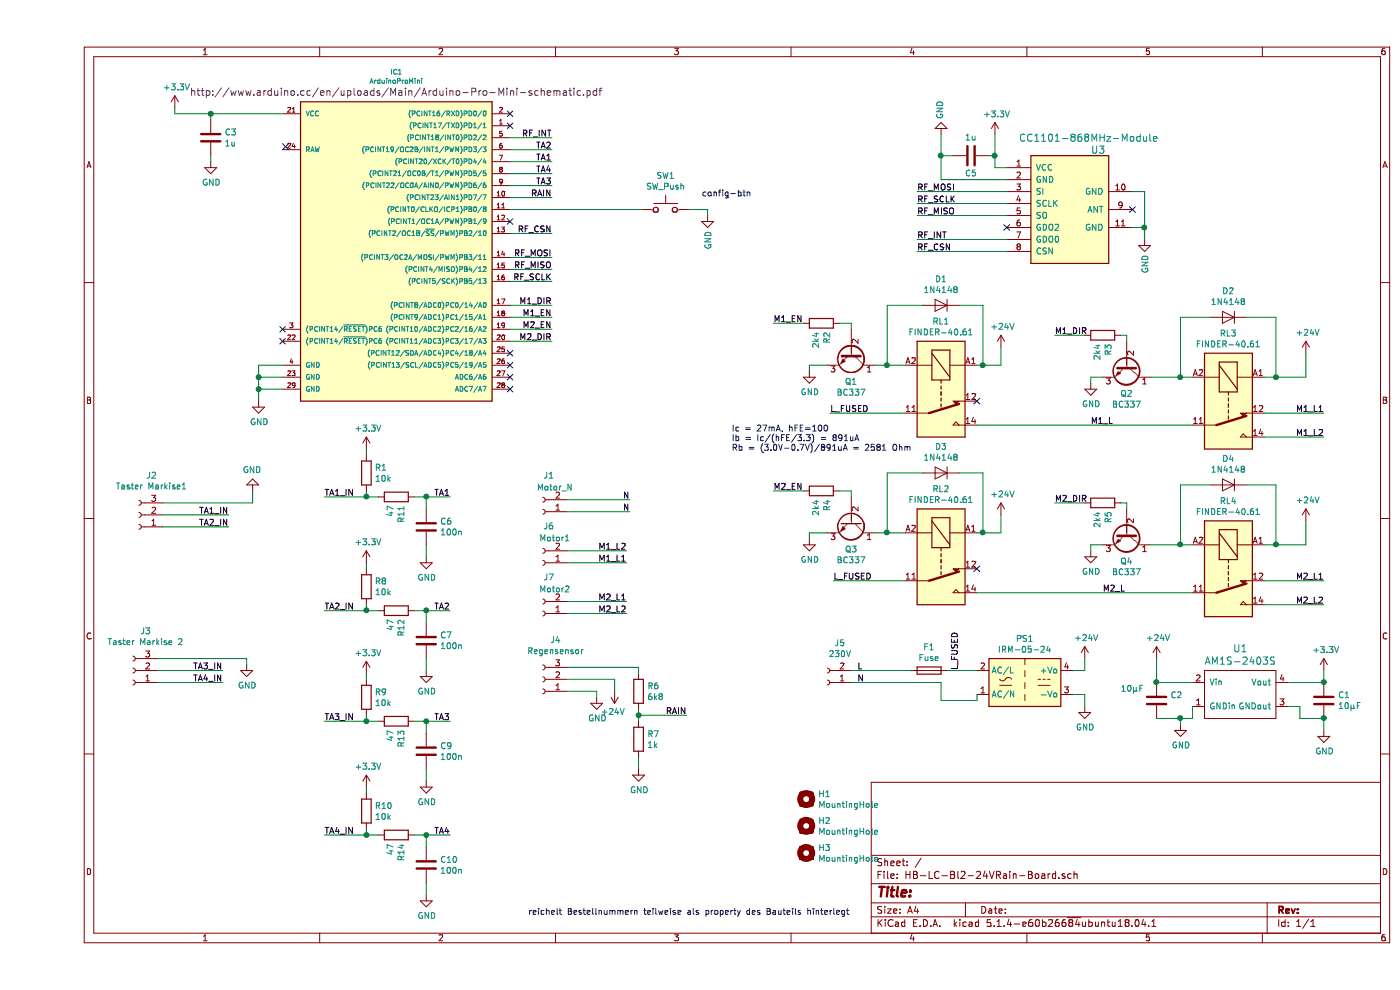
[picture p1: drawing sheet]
EESchema Schematic File Version 4
LIBS:HB-LC-Bl2-24VRain-Board-cache
EELAYER 30 0
EELAYER END
$Descr A4 11693 8268
encoding utf-8
Sheet 1 1
Title ""
Date ""
Rev ""
Comp ""
Comment1 ""
Comment2 ""
Comment3 ""
Comment4 ""
$EndDescr
$Comp
L radio:CC1101 U3
U 1 1
P 8600 1750
F 0 "U3" H 8800 2250 60  0000 L CNN
F 1 "CC1101-868MHz-Module" H 8200 2350 60  0000 L CNN
F 2 "radio:CC1101_Module" H 8600 1750 60  0001 C CNN
F 3 "http://www.digirf.com/XWFU/2013/4f3751b81deca976.pdf" H 8600 1750 60  0001 C CNN
F 4 "footprint, Bohrungen ok" H 8600 1750 50  0001 C CNN "footprint"
F 5 "Nein" H 8600 1750 50  0001 C CNN "Bestellen"
	1    8600 1750
	1    0    0    -1  
$EndComp
$Comp
L power:GND #PWR03
U 1 1
P 10750 6100
F 0 "#PWR03" H 10750 5850 50  0001 C CNN
F 1 "GND" H 10755 5927 50  0000 C CNN
F 2 "" H 10750 6100 50  0001 C CNN
F 3 "" H 10750 6100 50  0001 C CNN
	1    10750 6100
	1    0    0    -1  
$EndComp
$Comp
L power:+3.3V #PWR05
U 1 1
P 10750 5600
F 0 "#PWR05" H 10750 5450 50  0001 C CNN
F 1 "+3.3V" H 10765 5773 50  0000 C CNN
F 2 "" H 10750 5600 50  0001 C CNN
F 3 "" H 10750 5600 50  0001 C CNN
	1    10750 5600
	1    0    0    -1  
$EndComp
$Comp
L Device:C C1
U 1 1
P 10750 5850
F 0 "C1" H 10865 5896 50  0000 L CNN
F 1 "10µF" H 10865 5805 50  0000 L CNN
F 2 "Capacitor_THT:CP_Radial_D5.0mm_P2.50mm" H 10788 5700 50  0001 C CNN
F 3 "~" H 10750 5850 50  0001 C CNN
F 4 "Footprint, Bohrungen ok" H 10750 5850 50  0001 C CNN "footprint"
F 5 "nein" H 10750 5850 50  0001 C CNN "Bestellen"
	1    10750 5850
	1    0    0    -1  
$EndComp
$Comp
L power:+3.3V #PWR01
U 1 1
P 1150 900
F 0 "#PWR01" H 1150 750 50  0001 C CNN
F 1 "+3.3V" H 1165 1073 50  0000 C CNN
F 2 "" H 1150 900 50  0001 C CNN
F 3 "" H 1150 900 50  0001 C CNN
	1    1150 900 
	1    0    0    -1  
$EndComp
$Comp
L power:GND #PWR02
U 1 1
P 1850 3350
F 0 "#PWR02" H 1850 3100 50  0001 C CNN
F 1 "GND" H 1855 3177 50  0000 C CNN
F 2 "" H 1850 3350 50  0001 C CNN
F 3 "" H 1850 3350 50  0001 C CNN
	1    1850 3350
	1    0    0    -1  
$EndComp
Wire Wire Line
	2050 3250 1850 3250
Wire Wire Line
	1850 3250 1850 3350
Wire Wire Line
	2050 3150 1850 3150
Wire Wire Line
	1850 3150 1850 3250
Connection ~ 1850 3250
Wire Wire Line
	2050 3050 1850 3050
Wire Wire Line
	1850 3050 1850 3150
Connection ~ 1850 3150
$Comp
L power:+3.3V #PWR07
U 1 1
P 8000 1125
F 0 "#PWR07" H 8000 975 50  0001 C CNN
F 1 "+3.3V" H 8015 1298 50  0000 C CNN
F 2 "" H 8000 1125 50  0001 C CNN
F 3 "" H 8000 1125 50  0001 C CNN
	1    8000 1125
	1    0    0    -1  
$EndComp
$Comp
L power:GND #PWR06
U 1 1
P 5600 1800
F 0 "#PWR06" H 5600 1550 50  0001 C CNN
F 1 "GND" V 5605 1672 50  0000 R CNN
F 2 "" H 5600 1800 50  0001 C CNN
F 3 "" H 5600 1800 50  0001 C CNN
	1    5600 1800
	1    0    0    -1  
$EndComp
$Comp
L Device:C C3
U 1 1
P 1450 1150
F 0 "C3" H 1565 1196 50  0000 L CNN
F 1 "1u" H 1565 1105 50  0000 L CNN
F 2 "Capacitor_THT:C_Rect_L7.2mm_W5.5mm_P5.00mm_FKS2_FKP2_MKS2_MKP2" H 1488 1000 50  0001 C CNN
F 3 "~" H 1450 1150 50  0001 C CNN
F 4 "footprint, Bohrungen ok" H 1450 1150 50  0001 C CNN "footprint"
F 5 "MKS2-63 1,0µ" H 1450 1150 50  0001 C CNN "reichelt"
	1    1450 1150
	1    0    0    -1  
$EndComp
Wire Wire Line
	1150 950  1150 900 
$Comp
L power:GND #PWR09
U 1 1
P 1450 1350
F 0 "#PWR09" H 1450 1100 50  0001 C CNN
F 1 "GND" H 1455 1177 50  0000 C CNN
F 2 "" H 1450 1350 50  0001 C CNN
F 3 "" H 1450 1350 50  0001 C CNN
	1    1450 1350
	1    0    0    -1  
$EndComp
$Comp
L Device:C C5
U 1 1
P 7800 1300
F 0 "C5" V 7650 1300 50  0000 C CNN
F 1 "1u" V 7950 1300 50  0000 C CNN
F 2 "Capacitor_THT:C_Rect_L7.2mm_W5.5mm_P5.00mm_FKS2_FKP2_MKS2_MKP2" H 7838 1150 50  0001 C CNN
F 3 "~" H 7800 1300 50  0001 C CNN
F 4 "footprint, Bohrungen ok" V 7800 1300 50  0001 C CNN "footprint"
F 5 "Nein" V 7800 1300 50  0001 C CNN "Bestellen"
F 6 "C3X7R 1,0U 50" V 7800 1300 50  0001 C CNN "reichelt"
	1    7800 1300
	0    -1   -1   0   
$EndComp
$Comp
L power:GND #PWR010
U 1 1
P 7550 1125
F 0 "#PWR010" H 7550 875 50  0001 C CNN
F 1 "GND" V 7555 997 50  0000 R CNN
F 2 "" H 7550 1125 50  0001 C CNN
F 3 "" H 7550 1125 50  0001 C CNN
	1    7550 1125
	-1   0    0    1   
$EndComp
$Comp
L arduino:ArduinoProMini IC1
U 1 1
P 2950 2050
F 0 "IC1" H 3000 3500 40  0000 C CNN
F 1 "ArduinoProMini" H 3000 3424 40  0000 C CNN
F 2 "arduino:pro_mini" H 2950 2050 30  0001 C CIN
F 3 "http://www.arduino.cc/en/uploads/Main/Arduino-Pro-Mini-schematic.pdf" H 3000 3333 60  0000 C CNN
F 4 "footprint, Bohrungen ok" H 2950 2050 50  0001 C CNN "footprint"
	1    2950 2050
	1    0    0    -1  
$EndComp
Text Notes 5550 1650 0    50   ~ 0
config-btn
$Comp
L relay:FINDER-40.61 RL1
U 1 1
P 7550 3250
F 0 "RL1" V 6983 3250 50  0000 C CNN
F 1 "FINDER-40.61" V 7074 3250 50  0000 C CNN
F 2 "relay:FIN4061" H 7550 3250 50  0001 C CNN
F 3 "" V 7075 3250 50  0000 C CNN
F 4 "FIN 40.61.9 24V" V 7550 3250 50  0001 C CNN "reichelt"
	1    7550 3250
	0    1    1    0   
$EndComp
$Comp
L Transistor_BJT:BC337 Q2
U 1 1
P 9100 3050
F 0 "Q2" V 9336 3050 50  0000 C CNN
F 1 "BC337" V 9427 3050 50  0000 C CNN
F 2 "Package_TO_SOT_THT:TO-92L_Wide" H 9300 2975 50  0001 L CIN
F 3 "http://www.nxp.com/documents/data_sheet/BC817_BC817W_BC337.pdf" H 9100 3050 50  0001 L CNN
F 4 "footprint, Bohrungen ok" V 9100 3050 50  0001 C CNN "footprint"
F 5 "Ja" V 9100 3050 50  0001 C CNN "Bestellen"
	1    9100 3050
	0    1    1    0   
$EndComp
$Comp
L relay:FINDER-40.61 RL3
U 1 1
P 9950 3350
F 0 "RL3" V 9383 3350 50  0000 C CNN
F 1 "FINDER-40.61" V 9474 3350 50  0000 C CNN
F 2 "relay:FIN4061" H 9950 3350 50  0001 C CNN
F 3 "" V 9475 3350 50  0000 C CNN
F 4 "FIN 40.61.9 24V" V 9950 3350 50  0001 C CNN "reichelt"
	1    9950 3350
	0    1    1    0   
$EndComp
$Comp
L power:GND #PWR014
U 1 1
P 8800 3200
F 0 "#PWR014" H 8800 2950 50  0001 C CNN
F 1 "GND" H 8805 3027 50  0000 C CNN
F 2 "" H 8800 3200 50  0001 C CNN
F 3 "" H 8800 3200 50  0001 C CNN
	1    8800 3200
	1    0    0    -1  
$EndComp
$Comp
L Device:R R3
U 1 1
P 8900 2800
F 0 "R3" H 8830 2754 50  0000 R CNN
F 1 "2k4" H 8830 2845 50  0000 R CNN
F 2 "Resistor_THT:R_Axial_DIN0204_L3.6mm_D1.6mm_P2.54mm_Vertical" V 8830 2800 50  0001 C CNN
F 3 "~" H 8900 2800 50  0001 C CNN
F 4 "footprint, Bohrungen ok" H 8900 2800 50  0001 C CNN "footprint"
	1    8900 2800
	0    -1   -1   0   
$EndComp
$Comp
L power:+24V #PWR015
U 1 1
P 10600 2950
F 0 "#PWR015" H 10600 2800 50  0001 C CNN
F 1 "+24V" H 10615 3123 50  0000 C CNN
F 2 "" H 10600 2950 50  0001 C CNN
F 3 "" H 10600 2950 50  0001 C CNN
	1    10600 2950
	1    0    0    -1  
$EndComp
Wire Wire Line
	10600 2950 10600 3150
Wire Wire Line
	10600 3150 10350 3150
$Comp
L Diode:1N4148 D2
U 1 1
P 9950 2650
F 0 "D2" H 9950 2434 50  0000 C CNN
F 1 "1N4148" H 9950 2525 50  0000 C CNN
F 2 "Diode_THT:D_DO-35_SOD27_P2.54mm_Vertical_AnodeUp" H 9950 2475 50  0001 C CNN
F 3 "http://www.nxp.com/documents/data_sheet/1N4148_1N4448.pdf" H 9950 2650 50  0001 C CNN
F 4 "footprint, Bohrungen ok" H 9950 2650 50  0001 C CNN "footprint"
F 5 "Nein" H 9950 2650 50  0001 C CNN "Bestellen"
	1    9950 2650
	-1   0    0    1   
$EndComp
Wire Wire Line
	10100 2650 10350 2650
Wire Wire Line
	10350 2650 10350 3150
Connection ~ 10350 3150
Wire Wire Line
	10350 3150 10250 3150
Wire Wire Line
	9800 2650 9550 2650
Wire Wire Line
	9550 2650 9550 3150
Wire Wire Line
	9550 3150 9650 3150
Wire Wire Line
	10250 3450 10750 3450
Wire Wire Line
	10250 3650 10750 3650
Text Label 10750 3450 2    50   ~ 0
M1_L1
Text Label 10750 3650 2    50   ~ 0
M1_L2
Wire Wire Line
	9650 3550 7850 3550
$Comp
L Transistor_BJT:BC337 Q1
U 1 1
P 6800 2950
F 0 "Q1" V 7036 2950 50  0000 C CNN
F 1 "BC337" V 7127 2950 50  0000 C CNN
F 2 "Package_TO_SOT_THT:TO-92L_Wide" H 7000 2875 50  0001 L CIN
F 3 "http://www.nxp.com/documents/data_sheet/BC817_BC817W_BC337.pdf" H 6800 2950 50  0001 L CNN
F 4 "footprint, Bohrungen ok" V 6800 2950 50  0001 C CNN "footprint"
F 5 "Ja, reichelt" V 6800 2950 50  0001 C CNN "Bestellen"
F 6 "RND BC337" V 6800 2950 50  0001 C CNN "reichelt"
	1    6800 2950
	0    1    1    0   
$EndComp
Wire Wire Line
	9300 3150 9550 3150
Connection ~ 9550 3150
Wire Wire Line
	9050 2800 9100 2800
Wire Wire Line
	9100 2800 9100 2850
Wire Wire Line
	8750 2800 8500 2800
Text Label 8500 2800 0    50   ~ 0
M1_DIR
Wire Wire Line
	8900 3150 8800 3150
Wire Wire Line
	8800 3150 8800 3200
$Comp
L power:+24V #PWR013
U 1 1
P 8050 2900
F 0 "#PWR013" H 8050 2750 50  0001 C CNN
F 1 "+24V" H 8065 3073 50  0000 C CNN
F 2 "" H 8050 2900 50  0001 C CNN
F 3 "" H 8050 2900 50  0001 C CNN
	1    8050 2900
	1    0    0    -1  
$EndComp
$Comp
L Diode:1N4148 D1
U 1 1
P 7550 2550
F 0 "D1" H 7550 2334 50  0000 C CNN
F 1 "1N4148" H 7550 2425 50  0000 C CNN
F 2 "Diode_THT:D_DO-35_SOD27_P2.54mm_Vertical_AnodeUp" H 7550 2375 50  0001 C CNN
F 3 "http://www.nxp.com/documents/data_sheet/1N4148_1N4448.pdf" H 7550 2550 50  0001 C CNN
F 4 "footprint, Bohrungen ok" H 7550 2550 50  0001 C CNN "footprint"
F 5 "Nein" H 7550 2550 50  0001 C CNN "Bestellen"
	1    7550 2550
	-1   0    0    1   
$EndComp
$Comp
L Device:R R2
U 1 1
P 6550 2700
F 0 "R2" H 6480 2654 50  0000 R CNN
F 1 "2k4" H 6480 2745 50  0000 R CNN
F 2 "Resistor_THT:R_Axial_DIN0204_L3.6mm_D1.6mm_P2.54mm_Vertical" V 6480 2700 50  0001 C CNN
F 3 "~" H 6550 2700 50  0001 C CNN
F 4 "footprint, Bohrungen ok" H 6550 2700 50  0001 C CNN "footprint"
	1    6550 2700
	0    -1   -1   0   
$EndComp
$Comp
L power:GND #PWR012
U 1 1
P 6450 3100
F 0 "#PWR012" H 6450 2850 50  0001 C CNN
F 1 "GND" H 6455 2927 50  0000 C CNN
F 2 "" H 6450 3100 50  0001 C CNN
F 3 "" H 6450 3100 50  0001 C CNN
	1    6450 3100
	1    0    0    -1  
$EndComp
Wire Wire Line
	7250 3050 7100 3050
Wire Wire Line
	7400 2550 7100 2550
Wire Wire Line
	7100 2550 7100 3050
Connection ~ 7100 3050
Wire Wire Line
	7100 3050 7000 3050
Wire Wire Line
	7850 3050 7900 3050
Wire Wire Line
	8050 3050 8050 2900
Wire Wire Line
	7700 2550 7900 2550
Wire Wire Line
	7900 2550 7900 3050
Connection ~ 7900 3050
Wire Wire Line
	7900 3050 8050 3050
Wire Wire Line
	6700 2700 6800 2700
Wire Wire Line
	6800 2700 6800 2750
Wire Wire Line
	6600 3050 6450 3050
Wire Wire Line
	6450 3050 6450 3100
Wire Wire Line
	6400 2700 6150 2700
Text Label 6150 2700 0    50   ~ 0
M1_EN
$Comp
L Transistor_BJT:BC337 Q4
U 1 1
P 9100 4450
F 0 "Q4" V 9336 4450 50  0000 C CNN
F 1 "BC337" V 9427 4450 50  0000 C CNN
F 2 "Package_TO_SOT_THT:TO-92L_Wide" H 9300 4375 50  0001 L CIN
F 3 "http://www.nxp.com/documents/data_sheet/BC817_BC817W_BC337.pdf" H 9100 4450 50  0001 L CNN
F 4 "footprint, Bohrungen ok" V 9100 4450 50  0001 C CNN "footprint"
F 5 "Ja, reichelt" V 9100 4450 50  0001 C CNN "Bestellen"
	1    9100 4450
	0    1    1    0   
$EndComp
$Comp
L relay:FINDER-40.61 RL4
U 1 1
P 9950 4750
F 0 "RL4" V 9383 4750 50  0000 C CNN
F 1 "FINDER-40.61" V 9474 4750 50  0000 C CNN
F 2 "relay:FIN4061" H 9950 4750 50  0001 C CNN
F 3 "" V 9475 4750 50  0000 C CNN
F 4 "FIN 40.61.9 24V" V 9950 4750 50  0001 C CNN "reichelt"
	1    9950 4750
	0    1    1    0   
$EndComp
$Comp
L power:GND #PWR019
U 1 1
P 8800 4600
F 0 "#PWR019" H 8800 4350 50  0001 C CNN
F 1 "GND" H 8805 4427 50  0000 C CNN
F 2 "" H 8800 4600 50  0001 C CNN
F 3 "" H 8800 4600 50  0001 C CNN
	1    8800 4600
	1    0    0    -1  
$EndComp
$Comp
L Device:R R5
U 1 1
P 8900 4200
F 0 "R5" H 8830 4154 50  0000 R CNN
F 1 "2k4" H 8830 4245 50  0000 R CNN
F 2 "Resistor_THT:R_Axial_DIN0204_L3.6mm_D1.6mm_P2.54mm_Vertical" V 8830 4200 50  0001 C CNN
F 3 "~" H 8900 4200 50  0001 C CNN
F 4 "footprint, Bohrungen ok" H 8900 4200 50  0001 C CNN "footprint"
	1    8900 4200
	0    -1   -1   0   
$EndComp
$Comp
L power:+24V #PWR020
U 1 1
P 10600 4350
F 0 "#PWR020" H 10600 4200 50  0001 C CNN
F 1 "+24V" H 10615 4523 50  0000 C CNN
F 2 "" H 10600 4350 50  0001 C CNN
F 3 "" H 10600 4350 50  0001 C CNN
	1    10600 4350
	1    0    0    -1  
$EndComp
Wire Wire Line
	10600 4350 10600 4550
Wire Wire Line
	10600 4550 10350 4550
$Comp
L Diode:1N4148 D4
U 1 1
P 9950 4050
F 0 "D4" H 9950 3834 50  0000 C CNN
F 1 "1N4148" H 9950 3925 50  0000 C CNN
F 2 "Diode_THT:D_DO-35_SOD27_P2.54mm_Vertical_AnodeUp" H 9950 3875 50  0001 C CNN
F 3 "http://www.nxp.com/documents/data_sheet/1N4148_1N4448.pdf" H 9950 4050 50  0001 C CNN
F 4 "footprint, Bohrungen ok" H 9950 4050 50  0001 C CNN "footprint"
F 5 "Nein" H 9950 4050 50  0001 C CNN "Bestellen"
	1    9950 4050
	-1   0    0    1   
$EndComp
Wire Wire Line
	10100 4050 10350 4050
Wire Wire Line
	10350 4050 10350 4550
Connection ~ 10350 4550
Wire Wire Line
	10350 4550 10250 4550
Wire Wire Line
	9800 4050 9550 4050
Wire Wire Line
	9550 4050 9550 4550
Wire Wire Line
	9550 4550 9650 4550
Wire Wire Line
	10250 4850 10750 4850
Wire Wire Line
	10250 5050 10750 5050
Text Label 10750 4850 2    50   ~ 0
M2_L1
Text Label 10750 5050 2    50   ~ 0
M2_L2
Wire Wire Line
	9300 4550 9550 4550
Connection ~ 9550 4550
Wire Wire Line
	9050 4200 9100 4200
Wire Wire Line
	9100 4200 9100 4250
Wire Wire Line
	8750 4200 8500 4200
Text Label 8500 4200 0    50   ~ 0
M2_DIR
Wire Wire Line
	8900 4550 8800 4550
Wire Wire Line
	8800 4550 8800 4600
$Comp
L relay:FINDER-40.61 RL2
U 1 1
P 7550 4650
F 0 "RL2" V 6983 4650 50  0000 C CNN
F 1 "FINDER-40.61" V 7074 4650 50  0000 C CNN
F 2 "relay:FIN4061" H 7550 4650 50  0001 C CNN
F 3 "" V 7075 4650 50  0000 C CNN
F 4 "FIN 40.61.9 24V" V 7550 4650 50  0001 C CNN "reichelt"
	1    7550 4650
	0    1    1    0   
$EndComp
$Comp
L Transistor_BJT:BC337 Q3
U 1 1
P 6800 4350
F 0 "Q3" V 7036 4350 50  0000 C CNN
F 1 "BC337" V 7127 4350 50  0000 C CNN
F 2 "Package_TO_SOT_THT:TO-92L_Wide" H 7000 4275 50  0001 L CIN
F 3 "http://www.nxp.com/documents/data_sheet/BC817_BC817W_BC337.pdf" H 6800 4350 50  0001 L CNN
F 4 "footprint, Bohrungen ok" V 6800 4350 50  0001 C CNN "footprint"
F 5 "Ja, reichelt" V 6800 4350 50  0001 C CNN "Bestellen"
	1    6800 4350
	0    1    1    0   
$EndComp
$Comp
L power:+24V #PWR017
U 1 1
P 8050 4300
F 0 "#PWR017" H 8050 4150 50  0001 C CNN
F 1 "+24V" H 8065 4473 50  0000 C CNN
F 2 "" H 8050 4300 50  0001 C CNN
F 3 "" H 8050 4300 50  0001 C CNN
	1    8050 4300
	1    0    0    -1  
$EndComp
$Comp
L Diode:1N4148 D3
U 1 1
P 7550 3950
F 0 "D3" H 7550 3734 50  0000 C CNN
F 1 "1N4148" H 7550 3825 50  0000 C CNN
F 2 "Diode_THT:D_DO-35_SOD27_P2.54mm_Vertical_AnodeUp" H 7550 3775 50  0001 C CNN
F 3 "http://www.nxp.com/documents/data_sheet/1N4148_1N4448.pdf" H 7550 3950 50  0001 C CNN
F 4 "footprint, Bohrungen ok" H 7550 3950 50  0001 C CNN "footprint"
F 5 "Nein" H 7550 3950 50  0001 C CNN "Bestellen"
	1    7550 3950
	-1   0    0    1   
$EndComp
$Comp
L Device:R R4
U 1 1
P 6550 4100
F 0 "R4" H 6480 4054 50  0000 R CNN
F 1 "2k4" H 6480 4145 50  0000 R CNN
F 2 "Resistor_THT:R_Axial_DIN0204_L3.6mm_D1.6mm_P2.54mm_Vertical" V 6480 4100 50  0001 C CNN
F 3 "~" H 6550 4100 50  0001 C CNN
F 4 "footprint, Bohrungen ok" H 6550 4100 50  0001 C CNN "footprint"
	1    6550 4100
	0    -1   -1   0   
$EndComp
$Comp
L power:GND #PWR016
U 1 1
P 6450 4500
F 0 "#PWR016" H 6450 4250 50  0001 C CNN
F 1 "GND" H 6455 4327 50  0000 C CNN
F 2 "" H 6450 4500 50  0001 C CNN
F 3 "" H 6450 4500 50  0001 C CNN
	1    6450 4500
	1    0    0    -1  
$EndComp
Wire Wire Line
	7250 4450 7100 4450
Wire Wire Line
	7400 3950 7100 3950
Wire Wire Line
	7100 3950 7100 4450
Connection ~ 7100 4450
Wire Wire Line
	7100 4450 7000 4450
Wire Wire Line
	7850 4450 7900 4450
Wire Wire Line
	8050 4450 8050 4300
Wire Wire Line
	7700 3950 7900 3950
Wire Wire Line
	7900 3950 7900 4450
Connection ~ 7900 4450
Wire Wire Line
	7900 4450 8050 4450
Wire Wire Line
	6700 4100 6800 4100
Wire Wire Line
	6800 4100 6800 4150
Wire Wire Line
	6600 4450 6450 4450
Wire Wire Line
	6450 4450 6450 4500
Wire Wire Line
	6400 4100 6150 4100
Text Label 6150 4100 0    50   ~ 0
M2_EN
Wire Wire Line
	7850 4950 9650 4950
Wire Wire Line
	3950 2550 4300 2550
Wire Wire Line
	3950 2650 4300 2650
Wire Wire Line
	3950 2750 4300 2750
Wire Wire Line
	3950 2850 4300 2850
Text Label 4300 2550 2    50   ~ 0
M1_DIR
Text Label 4300 2650 2    50   ~ 0
M1_EN
Text Label 4300 2750 2    50   ~ 0
M2_EN
Text Label 4300 2850 2    50   ~ 0
M2_DIR
Text Label 4300 2150 2    50   ~ 0
RF_MOSI
Text Label 4300 2250 2    50   ~ 0
RF_MISO
Text Label 4300 2350 2    50   ~ 0
RF_SCLK
Text Label 4300 1150 2    50   ~ 0
RF_INT
Text Label 4300 1950 2    50   ~ 0
RF_CSN
Wire Wire Line
	3950 1750 5050 1750
Wire Wire Line
	5450 1750 5600 1750
Wire Wire Line
	5600 1750 5600 1800
$Comp
L Connector:Conn_01x03_Female J2
U 1 1
P 850 4300
F 0 "J2" H 744 3975 50  0000 C CNN
F 1 "Taster Markise1" H 744 4066 50  0000 C CNN
F 2 "TerminalBlock_WAGO:TerminalBlock_WAGO_250-403_1x03_P2.50mm_45Degree" H 850 4300 50  0001 C CNN
F 3 "~" H 850 4300 50  0001 C CNN
	1    850  4300
	-1   0    0    1   
$EndComp
Wire Wire Line
	1050 4300 1600 4300
Wire Wire Line
	1050 4400 1600 4400
$Comp
L power:GND #PWR018
U 1 1
P 1800 4100
F 0 "#PWR018" H 1800 3850 50  0001 C CNN
F 1 "GND" H 1805 3927 50  0000 C CNN
F 2 "" H 1800 4100 50  0001 C CNN
F 3 "" H 1800 4100 50  0001 C CNN
	1    1800 4100
	-1   0    0    1   
$EndComp
Wire Wire Line
	1050 4200 1800 4200
Text Label 1600 4300 2    50   ~ 0
TA1_IN
Text Label 1600 4400 2    50   ~ 0
TA2_IN
$Comp
L Connector:Conn_01x03_Female J3
U 1 1
P 800 5600
F 0 "J3" H 694 5275 50  0000 C CNN
F 1 "Taster Markise 2" H 694 5366 50  0000 C CNN
F 2 "TerminalBlock_WAGO:TerminalBlock_WAGO_250-403_1x03_P2.50mm_45Degree" H 800 5600 50  0001 C CNN
F 3 "~" H 800 5600 50  0001 C CNN
	1    800  5600
	-1   0    0    1   
$EndComp
Wire Wire Line
	1000 5600 1550 5600
Wire Wire Line
	1000 5700 1550 5700
$Comp
L power:GND #PWR021
U 1 1
P 1750 5550
F 0 "#PWR021" H 1750 5300 50  0001 C CNN
F 1 "GND" H 1755 5377 50  0000 C CNN
F 2 "" H 1750 5550 50  0001 C CNN
F 3 "" H 1750 5550 50  0001 C CNN
	1    1750 5550
	1    0    0    -1  
$EndComp
Wire Wire Line
	1750 5500 1750 5550
Wire Wire Line
	1000 5500 1750 5500
Text Label 1550 5600 2    50   ~ 0
TA3_IN
Text Label 1550 5700 2    50   ~ 0
TA4_IN
$Comp
L Connector:Conn_01x03_Female J4
U 1 1
P 4225 5675
F 0 "J4" H 4119 5350 50  0000 C CNN
F 1 "Regensensor" H 4119 5441 50  0000 C CNN
F 2 "TerminalBlock_WAGO:TerminalBlock_WAGO_250-403_1x03_P2.50mm_45Degree" H 4225 5675 50  0001 C CNN
F 3 "~" H 4225 5675 50  0001 C CNN
	1    4225 5675
	-1   0    0    1   
$EndComp
$Comp
L power:GND #PWR022
U 1 1
P 4675 5825
F 0 "#PWR022" H 4675 5575 50  0001 C CNN
F 1 "GND" H 4680 5652 50  0000 C CNN
F 2 "" H 4675 5825 50  0001 C CNN
F 3 "" H 4675 5825 50  0001 C CNN
	1    4675 5825
	1    0    0    -1  
$EndComp
Wire Wire Line
	4425 5775 4675 5775
Wire Wire Line
	4675 5775 4675 5825
$Comp
L power:+24V #PWR023
U 1 1
P 4825 5775
F 0 "#PWR023" H 4825 5625 50  0001 C CNN
F 1 "+24V" H 4840 5948 50  0000 C CNN
F 2 "" H 4825 5775 50  0001 C CNN
F 3 "" H 4825 5775 50  0001 C CNN
	1    4825 5775
	-1   0    0    1   
$EndComp
Wire Wire Line
	4825 5675 4825 5775
Wire Wire Line
	4425 5675 4825 5675
$Comp
L Device:R R6
U 1 1
P 5025 5775
F 0 "R6" H 5095 5821 50  0000 L CNN
F 1 "6k8" H 5095 5730 50  0000 L CNN
F 2 "Resistor_THT:R_Axial_DIN0204_L3.6mm_D1.6mm_P2.54mm_Vertical" V 4955 5775 50  0001 C CNN
F 3 "~" H 5025 5775 50  0001 C CNN
F 4 "footprint, Bohrungen ok" H 5025 5775 50  0001 C CNN "footprint"
F 5 "Ja, reichelt" H 5025 5775 50  0001 C CNN "Bestellen"
F 6 "1/4W 68k" H 5025 5775 50  0001 C CNN "reichelt"
	1    5025 5775
	1    0    0    -1  
$EndComp
$Comp
L Device:R R7
U 1 1
P 5025 6175
F 0 "R7" H 5095 6221 50  0000 L CNN
F 1 "1k" H 5095 6130 50  0000 L CNN
F 2 "Resistor_THT:R_Axial_DIN0204_L3.6mm_D1.6mm_P2.54mm_Vertical" V 4955 6175 50  0001 C CNN
F 3 "~" H 5025 6175 50  0001 C CNN
F 4 "footprint, Bohrungen ok" H 5025 6175 50  0001 C CNN "footprint"
F 5 "Nein" H 5025 6175 50  0001 C CNN "Bestellen"
	1    5025 6175
	1    0    0    -1  
$EndComp
$Comp
L power:GND #PWR024
U 1 1
P 5025 6425
F 0 "#PWR024" H 5025 6175 50  0001 C CNN
F 1 "GND" H 5030 6252 50  0000 C CNN
F 2 "" H 5025 6425 50  0001 C CNN
F 3 "" H 5025 6425 50  0001 C CNN
	1    5025 6425
	1    0    0    -1  
$EndComp
Wire Wire Line
	4425 5575 5025 5575
Wire Wire Line
	5025 5575 5025 5625
Wire Wire Line
	5025 5925 5025 5975
Wire Wire Line
	5025 6325 5025 6425
Wire Wire Line
	5025 5975 5425 5975
Connection ~ 5025 5975
Wire Wire Line
	5025 5975 5025 6025
Text Label 5425 5975 2    50   ~ 0
RAIN
Text Label 4300 1250 2    50   ~ 0
TA2
Text Label 4300 1350 2    50   ~ 0
TA1
Text Label 4300 1450 2    50   ~ 0
TA4
Text Label 4300 1550 2    50   ~ 0
TA3
Text Label 4300 1650 2    50   ~ 0
RAIN
$Comp
L Connector:Conn_01x02_Female J5
U 1 1
P 6600 5700
F 0 "J5" H 6494 5375 50  0000 C CNN
F 1 "230V" H 6494 5466 50  0000 C CNN
F 2 "TerminalBlock_WAGO:TerminalBlock_WAGO_236-102_1x02_P5.00mm_45Degree" H 6600 5700 50  0001 C CNN
F 3 "~" H 6600 5700 50  0001 C CNN
F 4 "footprint, Bohrungen ok" H 6600 5700 50  0001 C CNN "footprint"
F 5 "Ja, reichelt" H 6600 5700 50  0001 C CNN "Bestellen"
F 6 "WAGO 236-402" H 6600 5700 50  0001 C CNN "reichelt"
	1    6600 5700
	-1   0    0    1   
$EndComp
Text Label 6850 5600 0    50   ~ 0
L
Text Label 6850 5700 0    50   ~ 0
N
$Comp
L Connector:Conn_01x02_Female J6
U 1 1
P 4225 4700
F 0 "J6" H 4175 4400 50  0000 C CNN
F 1 "Motor1" H 4125 4500 50  0000 C CNN
F 2 "TerminalBlock_WAGO:TerminalBlock_WAGO_236-102_1x02_P5.00mm_45Degree" H 4225 4700 50  0001 C CNN
F 3 "~" H 4225 4700 50  0001 C CNN
F 4 "footprint, Bohrungen ok" H 4225 4700 50  0001 C CNN "footprint"
F 5 "Ja, reichelt" H 4225 4700 50  0001 C CNN "Bestellen"
F 6 "WAGO 236-403" H 4225 4700 50  0001 C CNN "reichelt"
	1    4225 4700
	-1   0    0    1   
$EndComp
Wire Wire Line
	4425 4600 4925 4600
Wire Wire Line
	4425 4700 4925 4700
Text Label 4925 4600 2    50   ~ 0
M1_L2
Text Label 4925 4700 2    50   ~ 0
M1_L1
Text Label 4925 5025 2    50   ~ 0
M2_L1
Text Label 4925 5125 2    50   ~ 0
M2_L2
$Comp
L Converter_ACDC:IRM-05-24 PS1
U 1 1
P 8250 5700
F 0 "PS1" H 8250 6067 50  0000 C CNN
F 1 "IRM-05-24" H 8250 5976 50  0000 C CNN
F 2 "Converter_ACDC:Converter_ACDC_MeanWell_IRM-05-xx_THT" H 8250 5350 50  0001 C CNN
F 3 "https://www.meanwell.com/Upload/PDF/IRM-05/IRM-05-SPEC.PDF" H 8250 5300 50  0001 C CNN
F 4 "IRM-05-24" H 8250 5700 50  0001 C CNN "reichelt"
	1    8250 5700
	1    0    0    -1  
$EndComp
Wire Wire Line
	6800 5700 7550 5700
$Comp
L power:+24V #PWR025
U 1 1
P 8750 5500
F 0 "#PWR025" H 8750 5350 50  0001 C CNN
F 1 "+24V" H 8765 5673 50  0000 C CNN
F 2 "" H 8750 5500 50  0001 C CNN
F 3 "" H 8750 5500 50  0001 C CNN
	1    8750 5500
	1    0    0    -1  
$EndComp
$Comp
L power:GND #PWR026
U 1 1
P 8750 5900
F 0 "#PWR026" H 8750 5650 50  0001 C CNN
F 1 "GND" H 8755 5727 50  0000 C CNN
F 2 "" H 8750 5900 50  0001 C CNN
F 3 "" H 8750 5900 50  0001 C CNN
	1    8750 5900
	1    0    0    -1  
$EndComp
Wire Wire Line
	8750 5500 8750 5600
Wire Wire Line
	8750 5600 8650 5600
Wire Wire Line
	8750 5900 8750 5800
Wire Wire Line
	8750 5800 8650 5800
$Comp
L Device:Fuse F1
U 1 1
P 7450 5600
F 0 "F1" V 7253 5600 50  0000 C CNN
F 1 "Fuse" V 7344 5600 50  0000 C CNN
F 2 "Fuse:Fuseholder_Cylinder-5x20mm_Schurter_FPG4_Vertical_Closed" V 7380 5600 50  0001 C CNN
F 3 "~" H 7450 5600 50  0001 C CNN
F 4 "PL FPG4-40" V 7450 5600 50  0001 C CNN "reichelt"
F 5 "footprint, Bohrungen ok" V 7450 5600 50  0001 C CNN "footprint"
F 6 "Ja, reichelt" V 7450 5600 50  0001 C CNN "Bestellen"
	1    7450 5600
	0    1    1    0   
$EndComp
Wire Wire Line
	6800 5600 7300 5600
Wire Wire Line
	7550 5700 7550 5850
Wire Wire Line
	7850 5850 7850 5800
Text Notes 4100 7650 0    50   ~ 0
reichelt Bestellnummern teilweise als property des Bauteils hinterlegt
$Comp
L Switch:SW_Push SW1
U 1 1
P 5250 1750
F 0 "SW1" H 5250 2035 50  0000 C CNN
F 1 "SW_Push" H 5250 1944 50  0000 C CNN
F 2 "Button_Switch_THT:SW_PUSH_6mm_H4.3mm" H 5250 1950 50  0001 C CNN
F 3 "~" H 5250 1950 50  0001 C CNN
F 4 "footprint, Bohrung ok" H 5250 1750 50  0001 C CNN "footprint"
F 5 "Ja, reichelt" H 5250 1750 50  0001 C CNN "Bestellen"
F 6 "TASTER 3301" H 5250 1750 50  0001 C CNN "reichelt"
	1    5250 1750
	1    0    0    -1  
$EndComp
Text Label 8800 3550 0    50   ~ 0
M1_L
Text Label 8900 4950 0    50   ~ 0
M2_L
Wire Wire Line
	7550 5850 7850 5850
Wire Wire Line
	7600 5600 7850 5600
Text Label 7700 5600 1    50   ~ 0
L_FUSED
Wire Wire Line
	1150 950  1450 950 
Wire Wire Line
	1450 1000 1450 950 
Connection ~ 1450 950 
$Comp
L power:+24V #PWR0101
U 1 1
P 9350 5500
F 0 "#PWR0101" H 9350 5350 50  0001 C CNN
F 1 "+24V" H 9365 5673 50  0000 C CNN
F 2 "" H 9350 5500 50  0001 C CNN
F 3 "" H 9350 5500 50  0001 C CNN
	1    9350 5500
	1    0    0    -1  
$EndComp
$Comp
L supply:AM1S-xxxxS U1
U 1 1
P 10050 5800
F 0 "U1" H 10050 6187 60  0000 C CNN
F 1 "AM1S-2403S" H 10050 6081 60  0000 C CNN
F 2 "supply:SIL-4" H 10050 5800 60  0001 C CNN
F 3 "" H 10050 5800 60  0001 C CNN
F 4 "SIM1-2403 SIL4" H 10050 5800 50  0001 C CNN "reichelt"
	1    10050 5800
	1    0    0    -1  
$EndComp
Wire Wire Line
	10450 5700 10750 5700
Wire Wire Line
	10450 5900 10550 5900
Wire Wire Line
	10550 5900 10550 6000
Wire Wire Line
	10550 6000 10750 6000
$Comp
L power:GND #PWR04
U 1 1
P 9550 6050
F 0 "#PWR04" H 9550 5800 50  0001 C CNN
F 1 "GND" H 9555 5877 50  0000 C CNN
F 2 "" H 9550 6050 50  0001 C CNN
F 3 "" H 9550 6050 50  0001 C CNN
	1    9550 6050
	1    0    0    -1  
$EndComp
$Comp
L Device:C C2
U 1 1
P 9350 5850
F 0 "C2" H 9465 5896 50  0000 L CNN
F 1 "10µF" H 9050 5950 50  0000 L CNN
F 2 "Capacitor_THT:CP_Radial_D5.0mm_P2.50mm" H 9388 5700 50  0001 C CNN
F 3 "~" H 9350 5850 50  0001 C CNN
F 4 "Footprint, Bohrungen ok" H 9350 5850 50  0001 C CNN "footprint"
F 5 "nein" H 9350 5850 50  0001 C CNN "Bestellen"
	1    9350 5850
	1    0    0    -1  
$EndComp
Wire Wire Line
	9350 5500 9350 5700
Wire Wire Line
	9350 5700 9650 5700
Connection ~ 9350 5700
Wire Wire Line
	9650 5900 9650 6000
Wire Wire Line
	9650 6000 9550 6000
Wire Wire Line
	9550 6050 9550 6000
Connection ~ 9550 6000
Wire Wire Line
	9550 6000 9350 6000
Wire Wire Line
	8100 1600 7350 1600
Wire Wire Line
	8100 1700 7350 1700
Wire Wire Line
	8100 1800 7350 1800
Wire Wire Line
	8100 2000 7350 2000
Wire Wire Line
	8100 2100 7350 2100
Text Label 7350 1600 0    50   ~ 0
RF_MOSI
Text Label 7350 1700 0    50   ~ 0
RF_SCLK
Text Label 7350 1800 0    50   ~ 0
RF_MISO
Text Label 7350 2000 0    50   ~ 0
RF_INT
Text Label 7350 2100 0    50   ~ 0
RF_CSN
Wire Wire Line
	7550 1300 7650 1300
Wire Wire Line
	8100 1500 7550 1500
Wire Wire Line
	7550 1500 7550 1300
Wire Wire Line
	8100 1400 8000 1400
Wire Wire Line
	8000 1400 8000 1300
Wire Wire Line
	7950 1300 8000 1300
$Comp
L power:GND #PWR0102
U 1 1
P 9250 2000
F 0 "#PWR0102" H 9250 1750 50  0001 C CNN
F 1 "GND" V 9255 1872 50  0000 R CNN
F 2 "" H 9250 2000 50  0001 C CNN
F 3 "" H 9250 2000 50  0001 C CNN
	1    9250 2000
	1    0    0    -1  
$EndComp
Wire Wire Line
	9150 1600 9250 1600
Wire Wire Line
	9250 1600 9250 1900
Wire Wire Line
	9150 1900 9250 1900
Connection ~ 9250 1900
Wire Wire Line
	9250 1900 9250 2000
Wire Wire Line
	10750 5600 10750 5700
Connection ~ 10750 5700
Wire Wire Line
	10750 6000 10750 6100
Connection ~ 10750 6000
Wire Wire Line
	7250 3450 6625 3450
Text Label 6625 3450 0    50   ~ 0
L_FUSED
Wire Wire Line
	7250 4850 6650 4850
Text Label 6650 4850 0    50   ~ 0
L_FUSED
$Comp
L Connector:Conn_01x02_Female J1
U 1 1
P 4225 4275
F 0 "J1" H 4175 3975 50  0000 C CNN
F 1 "Motor_N" H 4125 4075 50  0000 C CNN
F 2 "TerminalBlock_WAGO:TerminalBlock_WAGO_236-102_1x02_P5.00mm_45Degree" H 4225 4275 50  0001 C CNN
F 3 "~" H 4225 4275 50  0001 C CNN
F 4 "footprint, Bohrungen ok" H 4225 4275 50  0001 C CNN "footprint"
F 5 "Ja, reichelt" H 4225 4275 50  0001 C CNN "Bestellen"
F 6 "WAGO 236-403" H 4225 4275 50  0001 C CNN "reichelt"
	1    4225 4275
	-1   0    0    1   
$EndComp
Wire Wire Line
	4425 4175 4950 4175
Wire Wire Line
	4425 4275 4950 4275
Text Label 4950 4175 2    50   ~ 0
N
Text Label 4950 4275 2    50   ~ 0
N
Wire Wire Line
	1800 4100 1800 4200
$Comp
L Device:R R1
U 1 1
P 2750 3950
F 0 "R1" H 2820 3996 50  0000 L CNN
F 1 "10k" H 2820 3905 50  0000 L CNN
F 2 "Resistor_THT:R_Axial_DIN0204_L3.6mm_D1.6mm_P2.54mm_Vertical" V 2680 3950 50  0001 C CNN
F 3 "~" H 2750 3950 50  0001 C CNN
F 4 "footprint, Bohrungen ok" H 2750 3950 50  0001 C CNN "footprint"
F 5 "Ja, reichelt" H 2750 3950 50  0001 C CNN "Bestellen"
F 6 "1/4W 68k" H 2750 3950 50  0001 C CNN "reichelt"
	1    2750 3950
	1    0    0    -1  
$EndComp
$Comp
L Device:R R11
U 1 1
P 3000 4150
F 0 "R11" H 3070 4196 50  0000 L CNN
F 1 "47" H 3070 4105 50  0000 L CNN
F 2 "Resistor_THT:R_Axial_DIN0204_L3.6mm_D1.6mm_P5.08mm_Vertical" V 2930 4150 50  0001 C CNN
F 3 "~" H 3000 4150 50  0001 C CNN
F 4 "footprint, Bohrungen ok" H 3000 4150 50  0001 C CNN "footprint"
F 5 "Ja, reichelt" H 3000 4150 50  0001 C CNN "Bestellen"
F 6 "1/4W 68k" H 3000 4150 50  0001 C CNN "reichelt"
	1    3000 4150
	0    1    1    0   
$EndComp
$Comp
L Device:C C6
U 1 1
P 3250 4400
F 0 "C6" H 3365 4446 50  0000 L CNN
F 1 "100n" H 3365 4355 50  0000 L CNN
F 2 "Capacitor_THT:C_Rect_L4.6mm_W3.0mm_P2.50mm_MKS02_FKP02" H 3288 4250 50  0001 C CNN
F 3 "~" H 3250 4400 50  0001 C CNN
F 4 "MKS02-63 100N" H 3250 4400 50  0001 C CNN "reichelt"
	1    3250 4400
	1    0    0    -1  
$EndComp
Wire Wire Line
	2750 4100 2750 4150
Wire Wire Line
	2750 4150 2850 4150
$Comp
L power:+3.3V #PWR08
U 1 1
P 2750 3750
F 0 "#PWR08" H 2750 3600 50  0001 C CNN
F 1 "+3.3V" H 2765 3923 50  0000 C CNN
F 2 "" H 2750 3750 50  0001 C CNN
F 3 "" H 2750 3750 50  0001 C CNN
	1    2750 3750
	1    0    0    -1  
$EndComp
Wire Wire Line
	2750 3750 2750 3800
Wire Wire Line
	3150 4150 3250 4150
Wire Wire Line
	3250 4150 3250 4250
Wire Wire Line
	3250 4150 3450 4150
Connection ~ 3250 4150
Connection ~ 2750 4150
$Comp
L power:GND #PWR029
U 1 1
P 3250 4650
F 0 "#PWR029" H 3250 4400 50  0001 C CNN
F 1 "GND" H 3255 4477 50  0000 C CNN
F 2 "" H 3250 4650 50  0001 C CNN
F 3 "" H 3250 4650 50  0001 C CNN
	1    3250 4650
	1    0    0    -1  
$EndComp
Wire Wire Line
	3250 4550 3250 4650
Text Label 3450 4150 2    50   ~ 0
TA1
Text Label 2400 4150 0    50   ~ 0
TA1_IN
Wire Wire Line
	2400 4150 2750 4150
$Comp
L Device:R R8
U 1 1
P 2750 4900
F 0 "R8" H 2820 4946 50  0000 L CNN
F 1 "10k" H 2820 4855 50  0000 L CNN
F 2 "Resistor_THT:R_Axial_DIN0204_L3.6mm_D1.6mm_P2.54mm_Vertical" V 2680 4900 50  0001 C CNN
F 3 "~" H 2750 4900 50  0001 C CNN
F 4 "footprint, Bohrungen ok" H 2750 4900 50  0001 C CNN "footprint"
F 5 "Ja, reichelt" H 2750 4900 50  0001 C CNN "Bestellen"
F 6 "1/4W 68k" H 2750 4900 50  0001 C CNN "reichelt"
	1    2750 4900
	1    0    0    -1  
$EndComp
$Comp
L Device:R R12
U 1 1
P 3000 5100
F 0 "R12" H 3070 5146 50  0000 L CNN
F 1 "47" H 3070 5055 50  0000 L CNN
F 2 "Resistor_THT:R_Axial_DIN0204_L3.6mm_D1.6mm_P5.08mm_Vertical" V 2930 5100 50  0001 C CNN
F 3 "~" H 3000 5100 50  0001 C CNN
F 4 "footprint, Bohrungen ok" H 3000 5100 50  0001 C CNN "footprint"
F 5 "Ja, reichelt" H 3000 5100 50  0001 C CNN "Bestellen"
F 6 "1/4W 68k" H 3000 5100 50  0001 C CNN "reichelt"
	1    3000 5100
	0    1    1    0   
$EndComp
$Comp
L Device:C C7
U 1 1
P 3250 5350
F 0 "C7" H 3365 5396 50  0000 L CNN
F 1 "100n" H 3365 5305 50  0000 L CNN
F 2 "Capacitor_THT:C_Rect_L4.6mm_W3.0mm_P2.50mm_MKS02_FKP02" H 3288 5200 50  0001 C CNN
F 3 "~" H 3250 5350 50  0001 C CNN
F 4 "MKS02-63 100N" H 3250 5350 50  0001 C CNN "reichelt"
	1    3250 5350
	1    0    0    -1  
$EndComp
Wire Wire Line
	2750 5050 2750 5100
Wire Wire Line
	2750 5100 2850 5100
$Comp
L power:+3.3V #PWR011
U 1 1
P 2750 4700
F 0 "#PWR011" H 2750 4550 50  0001 C CNN
F 1 "+3.3V" H 2765 4873 50  0000 C CNN
F 2 "" H 2750 4700 50  0001 C CNN
F 3 "" H 2750 4700 50  0001 C CNN
	1    2750 4700
	1    0    0    -1  
$EndComp
Wire Wire Line
	2750 4700 2750 4750
Wire Wire Line
	3150 5100 3250 5100
Wire Wire Line
	3250 5100 3250 5200
Wire Wire Line
	3250 5100 3450 5100
Connection ~ 3250 5100
Connection ~ 2750 5100
$Comp
L power:GND #PWR030
U 1 1
P 3250 5600
F 0 "#PWR030" H 3250 5350 50  0001 C CNN
F 1 "GND" H 3255 5427 50  0000 C CNN
F 2 "" H 3250 5600 50  0001 C CNN
F 3 "" H 3250 5600 50  0001 C CNN
	1    3250 5600
	1    0    0    -1  
$EndComp
Wire Wire Line
	3250 5500 3250 5600
Text Label 3450 5100 2    50   ~ 0
TA2
Text Label 2400 5100 0    50   ~ 0
TA2_IN
Wire Wire Line
	2400 5100 2750 5100
Wire Wire Line
	4425 5125 4925 5125
Wire Wire Line
	4425 5025 4925 5025
$Comp
L Connector:Conn_01x02_Female J7
U 1 1
P 4225 5125
F 0 "J7" H 4175 4825 50  0000 C CNN
F 1 "Motor2" H 4125 4925 50  0000 C CNN
F 2 "TerminalBlock_WAGO:TerminalBlock_WAGO_236-102_1x02_P5.00mm_45Degree" H 4225 5125 50  0001 C CNN
F 3 "~" H 4225 5125 50  0001 C CNN
F 4 "footprint, Bohrungen ok" H 4225 5125 50  0001 C CNN "footprint"
F 5 "Ja, reichelt" H 4225 5125 50  0001 C CNN "Bestellen"
F 6 "WAGO 236-403" H 4225 5125 50  0001 C CNN "reichelt"
	1    4225 5125
	-1   0    0    1   
$EndComp
$Comp
L Device:R R9
U 1 1
P 2750 5825
F 0 "R9" H 2820 5871 50  0000 L CNN
F 1 "10k" H 2820 5780 50  0000 L CNN
F 2 "Resistor_THT:R_Axial_DIN0204_L3.6mm_D1.6mm_P2.54mm_Vertical" V 2680 5825 50  0001 C CNN
F 3 "~" H 2750 5825 50  0001 C CNN
F 4 "footprint, Bohrungen ok" H 2750 5825 50  0001 C CNN "footprint"
F 5 "Ja, reichelt" H 2750 5825 50  0001 C CNN "Bestellen"
F 6 "1/4W 68k" H 2750 5825 50  0001 C CNN "reichelt"
	1    2750 5825
	1    0    0    -1  
$EndComp
$Comp
L Device:R R13
U 1 1
P 3000 6025
F 0 "R13" H 3070 6071 50  0000 L CNN
F 1 "47" H 3070 5980 50  0000 L CNN
F 2 "Resistor_THT:R_Axial_DIN0204_L3.6mm_D1.6mm_P5.08mm_Vertical" V 2930 6025 50  0001 C CNN
F 3 "~" H 3000 6025 50  0001 C CNN
F 4 "footprint, Bohrungen ok" H 3000 6025 50  0001 C CNN "footprint"
F 5 "Ja, reichelt" H 3000 6025 50  0001 C CNN "Bestellen"
F 6 "1/4W 68k" H 3000 6025 50  0001 C CNN "reichelt"
	1    3000 6025
	0    1    1    0   
$EndComp
$Comp
L Device:C C9
U 1 1
P 3250 6275
F 0 "C9" H 3365 6321 50  0000 L CNN
F 1 "100n" H 3365 6230 50  0000 L CNN
F 2 "Capacitor_THT:C_Rect_L4.6mm_W3.0mm_P2.50mm_MKS02_FKP02" H 3288 6125 50  0001 C CNN
F 3 "~" H 3250 6275 50  0001 C CNN
F 4 "MKS02-63 100N" H 3250 6275 50  0001 C CNN "reichelt"
	1    3250 6275
	1    0    0    -1  
$EndComp
Wire Wire Line
	2750 5975 2750 6025
Wire Wire Line
	2750 6025 2850 6025
$Comp
L power:+3.3V #PWR027
U 1 1
P 2750 5625
F 0 "#PWR027" H 2750 5475 50  0001 C CNN
F 1 "+3.3V" H 2765 5798 50  0000 C CNN
F 2 "" H 2750 5625 50  0001 C CNN
F 3 "" H 2750 5625 50  0001 C CNN
	1    2750 5625
	1    0    0    -1  
$EndComp
Wire Wire Line
	2750 5625 2750 5675
Wire Wire Line
	3150 6025 3250 6025
Wire Wire Line
	3250 6025 3250 6125
Wire Wire Line
	3250 6025 3450 6025
Connection ~ 3250 6025
Connection ~ 2750 6025
$Comp
L power:GND #PWR031
U 1 1
P 3250 6525
F 0 "#PWR031" H 3250 6275 50  0001 C CNN
F 1 "GND" H 3255 6352 50  0000 C CNN
F 2 "" H 3250 6525 50  0001 C CNN
F 3 "" H 3250 6525 50  0001 C CNN
	1    3250 6525
	1    0    0    -1  
$EndComp
Wire Wire Line
	3250 6425 3250 6525
Text Label 3450 6025 2    50   ~ 0
TA3
Text Label 2400 6025 0    50   ~ 0
TA3_IN
Wire Wire Line
	2400 6025 2750 6025
$Comp
L Device:R R10
U 1 1
P 2750 6775
F 0 "R10" H 2820 6821 50  0000 L CNN
F 1 "10k" H 2820 6730 50  0000 L CNN
F 2 "Resistor_THT:R_Axial_DIN0204_L3.6mm_D1.6mm_P2.54mm_Vertical" V 2680 6775 50  0001 C CNN
F 3 "~" H 2750 6775 50  0001 C CNN
F 4 "footprint, Bohrungen ok" H 2750 6775 50  0001 C CNN "footprint"
F 5 "Ja, reichelt" H 2750 6775 50  0001 C CNN "Bestellen"
F 6 "1/4W 68k" H 2750 6775 50  0001 C CNN "reichelt"
	1    2750 6775
	1    0    0    -1  
$EndComp
$Comp
L Device:R R14
U 1 1
P 3000 6975
F 0 "R14" H 3070 7021 50  0000 L CNN
F 1 "47" H 3070 6930 50  0000 L CNN
F 2 "Resistor_THT:R_Axial_DIN0204_L3.6mm_D1.6mm_P5.08mm_Vertical" V 2930 6975 50  0001 C CNN
F 3 "~" H 3000 6975 50  0001 C CNN
F 4 "footprint, Bohrungen ok" H 3000 6975 50  0001 C CNN "footprint"
F 5 "Ja, reichelt" H 3000 6975 50  0001 C CNN "Bestellen"
F 6 "1/4W 68k" H 3000 6975 50  0001 C CNN "reichelt"
	1    3000 6975
	0    1    1    0   
$EndComp
$Comp
L Device:C C10
U 1 1
P 3250 7225
F 0 "C10" H 3365 7271 50  0000 L CNN
F 1 "100n" H 3365 7180 50  0000 L CNN
F 2 "Capacitor_THT:C_Rect_L4.6mm_W3.0mm_P2.50mm_MKS02_FKP02" H 3288 7075 50  0001 C CNN
F 3 "~" H 3250 7225 50  0001 C CNN
F 4 "MKS02-63 100N" H 3250 7225 50  0001 C CNN "reichelt"
	1    3250 7225
	1    0    0    -1  
$EndComp
Wire Wire Line
	2750 6925 2750 6975
Wire Wire Line
	2750 6975 2850 6975
$Comp
L power:+3.3V #PWR028
U 1 1
P 2750 6575
F 0 "#PWR028" H 2750 6425 50  0001 C CNN
F 1 "+3.3V" H 2765 6748 50  0000 C CNN
F 2 "" H 2750 6575 50  0001 C CNN
F 3 "" H 2750 6575 50  0001 C CNN
	1    2750 6575
	1    0    0    -1  
$EndComp
Wire Wire Line
	2750 6575 2750 6625
Wire Wire Line
	3150 6975 3250 6975
Wire Wire Line
	3250 6975 3250 7075
Wire Wire Line
	3250 6975 3450 6975
Connection ~ 3250 6975
Connection ~ 2750 6975
$Comp
L power:GND #PWR032
U 1 1
P 3250 7475
F 0 "#PWR032" H 3250 7225 50  0001 C CNN
F 1 "GND" H 3255 7302 50  0000 C CNN
F 2 "" H 3250 7475 50  0001 C CNN
F 3 "" H 3250 7475 50  0001 C CNN
	1    3250 7475
	1    0    0    -1  
$EndComp
Wire Wire Line
	3250 7375 3250 7475
Text Label 3450 6975 2    50   ~ 0
TA4
Text Label 2400 6975 0    50   ~ 0
TA4_IN
Wire Wire Line
	2400 6975 2750 6975
Wire Wire Line
	1450 950  2050 950 
Wire Wire Line
	1450 1300 1450 1350
Wire Wire Line
	8000 1125 8000 1300
Connection ~ 8000 1300
Wire Wire Line
	7550 1125 7550 1300
Connection ~ 7550 1300
Wire Wire Line
	4300 2350 3950 2350
Wire Wire Line
	3950 2250 4300 2250
Wire Wire Line
	3950 2150 4300 2150
Wire Wire Line
	4300 1950 3950 1950
NoConn ~ 3950 1850
Wire Wire Line
	4300 1650 3950 1650
Wire Wire Line
	4300 1550 3950 1550
Wire Wire Line
	4300 1450 3950 1450
Wire Wire Line
	4300 1350 3950 1350
Wire Wire Line
	4300 1250 3950 1250
Wire Wire Line
	4300 1150 3950 1150
NoConn ~ 3950 1050
NoConn ~ 3950 950 
NoConn ~ 3950 2950
NoConn ~ 3950 3050
NoConn ~ 3950 3150
NoConn ~ 3950 3250
NoConn ~ 2050 2850
NoConn ~ 2050 2750
NoConn ~ 2075 1225
NoConn ~ 9150 1750
NoConn ~ 8100 1900
NoConn ~ 7850 4750
NoConn ~ 7850 3350
Text Notes 5800 3775 0    50   ~ 0
Ic = 27mA, hFE=100\nIb = Ic/(hFE/3.3) = 891uA\nRb = (3.0V-0.7V)/891uA = 2581 Ohm
$Comp
L Mechanical:MountingHole H1
U 1 1
P 6425 6675
F 0 "H1" H 6525 6721 50  0000 L CNN
F 1 "MountingHole" H 6525 6630 50  0000 L CNN
F 2 "MountingHole:MountingHole_3.2mm_M3" H 6425 6675 50  0001 C CNN
F 3 "~" H 6425 6675 50  0001 C CNN
	1    6425 6675
	1    0    0    -1  
$EndComp
$Comp
L Mechanical:MountingHole H2
U 1 1
P 6425 6900
F 0 "H2" H 6525 6946 50  0000 L CNN
F 1 "MountingHole" H 6525 6855 50  0000 L CNN
F 2 "MountingHole:MountingHole_3.2mm_M3" H 6425 6900 50  0001 C CNN
F 3 "~" H 6425 6900 50  0001 C CNN
	1    6425 6900
	1    0    0    -1  
$EndComp
$Comp
L Mechanical:MountingHole H3
U 1 1
P 6425 7125
F 0 "H3" H 6525 7171 50  0000 L CNN
F 1 "MountingHole" H 6525 7080 50  0000 L CNN
F 2 "MountingHole:MountingHole_3.2mm_M3" H 6425 7125 50  0001 C CNN
F 3 "~" H 6425 7125 50  0001 C CNN
	1    6425 7125
	1    0    0    -1  
$EndComp
$EndSCHEMATC
